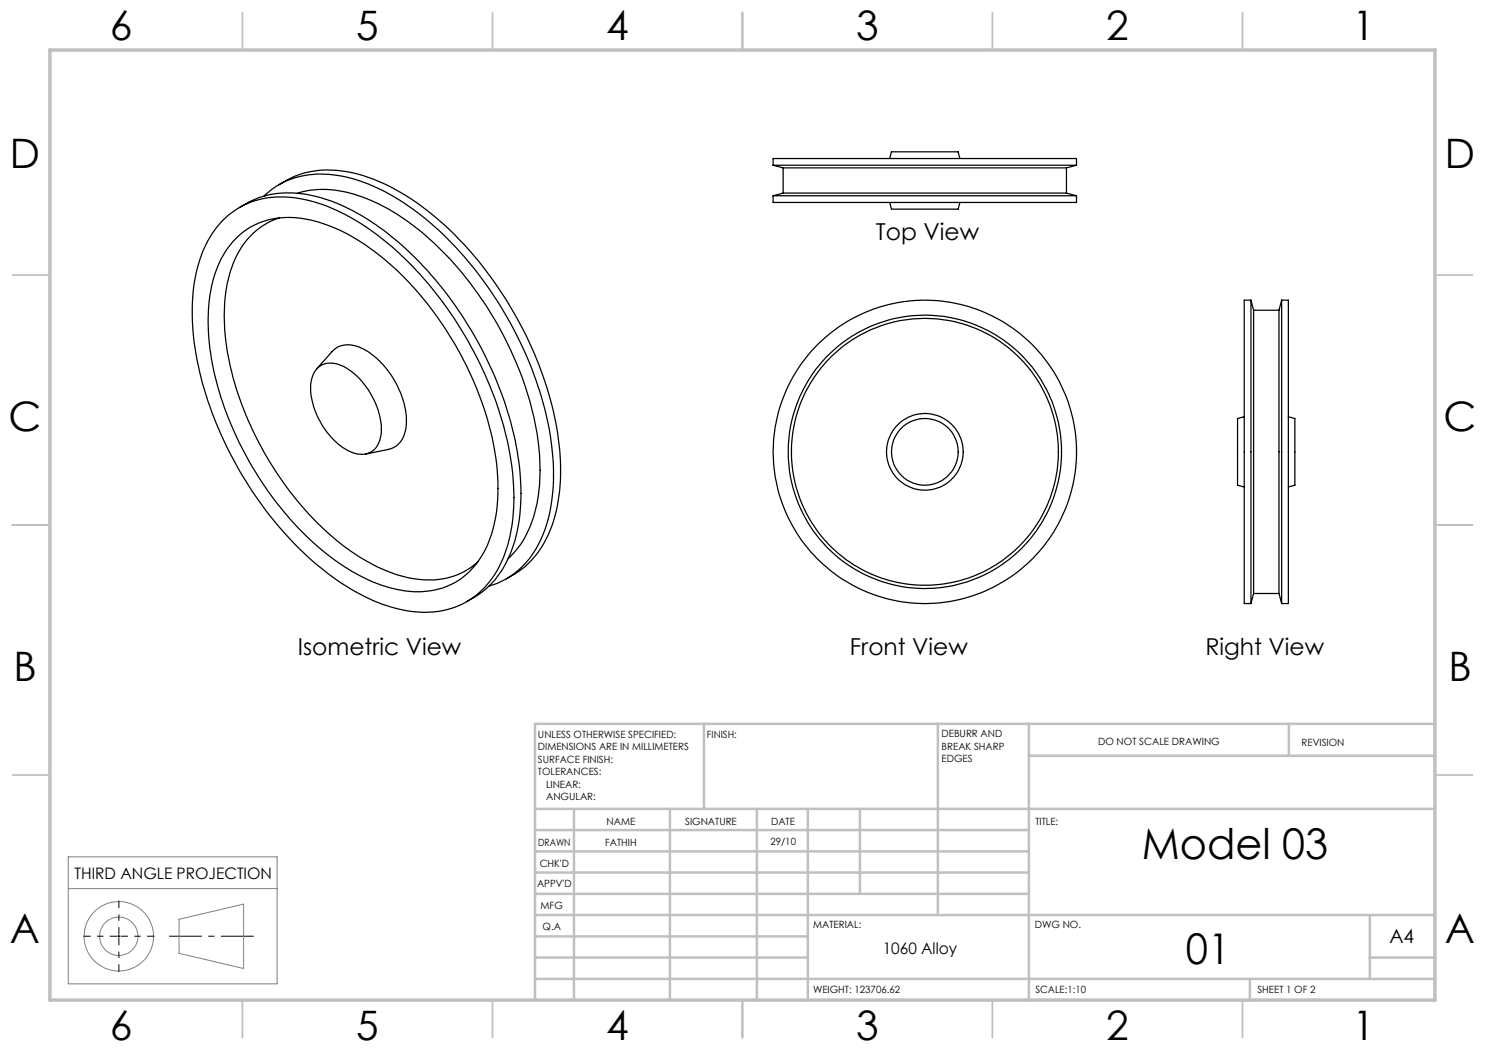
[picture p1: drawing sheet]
<svg xmlns="http://www.w3.org/2000/svg" width="297mm" height="210mm" viewBox="0 0 297 210" stroke-linecap="round" stroke-linejoin="round" font-family="sans-serif">
<g fill="none" stroke="#000" stroke-width=".25">
<path d="M52.8 39.2a17.1 17.1 0 0 1 15.6-4 40.3 40.3 0 0 1 18.5 10.1 74.8 74.8 0 0 1 23.2 42.1 36.8 36.8 0 0 1-1.8 20.2 16.4 16.4 0 0 1-10.5 9.6M55.8 37a18.8 18.8 0 0 1 15.7-2.2 45.4 45.4 0 0 1 20.2 13 73.8 73.8 0 0 1 20 39.9 34.6 34.6 0 0 1-2.3 19.9 17.4 17.4 0 0 1-8.1 8.2M59.5 38.7a20.1 20.1 0 0 1 13.7 1 49.2 49.2 0 0 1 18.5 14.1 69.3 69.3 0 0 1 16 35.1 32.7 32.7 0 0 1-2.1 17.3 15.8 15.8 0 0 1-4 5.5M154.6 33h60.7M154.6 33v-1.3h60.7v1.3M154.6 39.1h60.7M154.6 39.1v1.4h60.7v-1.4M154.6 33l2 .6M156.6 33.6h56.7M156.6 38.6h56.7M156.6 38.6l-2 .5M156.6 33.6v5"/>
<path d="M177.9 31.7l.4-1.3h13.3l.4 1.3M213.3 38.6l2 .5M213.3 33.6v5M215.3 33l-2 .6M44.3 44.4a16.6 16.6 0 0 1 15.4-4.7 38 38 0 0 1 17.6 8.7 74 74 0 0 1 25 44.7 35.7 35.7 0 0 1-1.9 19.1 16.4 16.4 0 0 1-18 10.1 37.2 37.2 0 0 1-18.4-8.9 74 74 0 0 1-25.1-44.6 35.1 35.1 0 0 1 2.3-19.9l1.2-2.1zM46.7 48.2a15.4 15.4 0 0 1 15.4-4.2 39.6 39.6 0 0 1 18.3 11 67.4 67.4 0 0 1 18.9 37.6 31.6 31.6 0 0 1-2.1 17 14.9 14.9 0 0 1-16.8 8.5 35.5 35.5 0 0 1-16.7-8.7 67.3 67.3 0 0 1-21.7-39.6 32.3 32.3 0 0 1 1.9-17.2l1-2zM47.9 41.5a18.5 18.5 0 0 1 15.7-2.1 45.1 45.1 0 0 1 19.4 12.1 74.7 74.7 0 0 1 20.8 40.7 35.7 35.7 0 0 1-2 19.2 17.4 17.4 0 0 1-8.5 8.9M55.9 43.6a15.4 15.4 0 0 0-10 11.5 40 40 0 0 0 .7 20.4 65.8 65.8 0 0 0 22.4 33.9 31.2 31.2 0 0 0 15.6 6.5 14.3 14.3 0 0 0 11-3.5M177.9 40.5l.4 1.3h13.3l.4-1.3M63.3 73.8l3.1-3.5a4.8 4.8 0 0 1 6-.6 17.4 17.4 0 0 1 8.8 15.5 4.9 4.9 0 0 1-3.3 4.6l-4.7 1M63.6 73.5a4.8 4.8 0 0 1 5.8 .2 15.5 15.5 0 0 1 6.8 13.1 4.1 4.1 0 0 1-3.2 4 8.1 8.1 0 0 1-6.5-3 15.3 15.3 0 0 1-4.3-11.1 5.4 5.4 0 0 1 1.4-3.2zM250.2 60v60.7"/>
<path d="M250.2 60h-1.4v60.7h1.4M250.2 60l.5 2M250.7 62v56.7M250.7 62h5.1M255.8 62v56.7M256.3 60v60.7M256.3 60h1.4v60.7h-1.4M256.3 60l-.5 2M248.8 83.4l-1.3 .3v13.3l1.3 .4M257.7 83.4l1.3 .3v13.3l-1.3 .4M250.7 118.7l-.5 2M250.7 118.7h5.1"/>
<path d="M255.8 118.7l.5 2"/>
<circle cx="185" cy="90.4" r="6.7"/>
<circle cx="185" cy="90.4" r="27.3"/>
<circle cx="185" cy="90.3" r="30.3"/>
<circle cx="185" cy="90.4" r="26.7"/>
<circle cx="185" cy="90.4" r="7.7"/>
</g>
<g fill="none" stroke="#808080" stroke-width=".2">
<path d="M13.7 177.7h41.7M13.7 171.4h41.7v25.4h-41.7zM35.8 183.9l12.9-3.1v12.9l-12.9-3z"/>
<circle cx="23.7" cy="187.3" r="3.8"/>
<circle cx="23.8" cy="187.3" r="6.9"/>
</g>
<path d="M50.8 187.2h-17" fill="none" stroke="#000" stroke-width=".2" stroke-dasharray="15.2 1.3 1.3 1.3" stroke-dashoffset="8.7" stroke-linecap="butt"/>
<path d="M23.4 187.2h-6.7M23.8 186.9v-6.8M23.8 187.6v6.8M24.1 187.2h6.8" fill="none" stroke="#000" stroke-width=".2" stroke-dasharray="15.2 1.3 1.3 1.3" stroke-dashoffset="13.8" stroke-linecap="butt"/>
<path d="M23.6 187.2h.3M23.8 187.1v.3" fill="none" stroke="#000" stroke-width=".2"/>
<g fill="none" stroke="#c0c0c0" stroke-width=".35">
<path d="M48.5 2.5v7.5M98.5 2.5v7.5M148.5 2.5v7.5M198.5 2.5v7.5M248.5 2.5v7.5M2.5 55h7.5M287 55h7.5M2.5 105h7.5M287 105h7.5M2.5 155h7.5M287 155h7.5M48.5 200v7.5"/>
<path d="M98.5 200v7.5M148.5 200v7.5M198.5 200v7.5M248.5 200v7.5"/>
</g>
<g fill="none" stroke="#c0c0c0" stroke-width=".5">
<path d="M140.8 144.8v17M187.6 144.8v38.2M205.8 144.8v55.2M205.8 151.2h81.2M257.8 144.8v6.4M287 144.8h-180v55.2M107 161.8h180M107 178.8h98.8M107 174.5h98.8M107 170.3h98.8M107 166h98.8M114.8 161.8v38.2"/>
<path d="M134 161.8v38.2M151.4 161.8v38.2M161.6 161.8v38.2M172 161.8v17M107 195.8h180M107 191.5h54.6M107 187.3h54.6M107 183h180M250 195.8v4.2M274 191.5h13M274 183v12.8"/>
</g>
<path d="M10 10h277v190h-277z" fill="none" stroke="#c0c0c0" stroke-width=".7"/>
<g font-size="8.5">
<text x="228.3" y="171.8">Model 03</text>
<text x="237.2" y="192.7">01</text>
</g>
<g font-size="8.1">
<text x="22" y="8">6</text>
<text x="71.2" y="8">5</text>
<text x="121.2" y="8">4</text>
<text x="171.3" y="8">3</text>
<text x="221.3" y="8">2</text>
<text x="270.5" y="8">1</text>
<text x="2" y="33.6">D</text>
<text x="289" y="33.6">D</text>
<text x="1.7" y="86.1">C</text>
<text x="288.7" y="86.1">C</text>
<text x="2.7" y="136.1">B</text>
<text x="289.7" y="136.1">B</text>
<text x="2" y="188.6">A</text>
<text x="289" y="188.6">A</text>
<text x="22" y="208">6</text>
<text x="71.2" y="208">5</text>
<text x="121.2" y="208">4</text>
<text x="171.3" y="208">3</text>
<text x="221.3" y="208">2</text>
<text x="270.5" y="208">1</text>
</g>
<g font-size="4.7">
<text x="175.2" y="48">Top View</text>
<text x="59.6" y="130.9">Isometric View</text>
<text x="170" y="130.9">Front View</text>
<text x="241.1" y="130.9">Right View</text>
</g>
<text font-size="3.9" x="277.9" y="188.5">A4</text>
<g font-size="3.2">
<text x="14.9" y="175.8">THIRD ANGLE PROJECTION</text>
<text x="176.5" y="190.9">1060 Alloy</text>
</g>
<g font-size="2">
<text x="107.6" y="147.6">UNLESS OTHERWISE SPECIFIED:</text>
<text x="141.4" y="147.6">FINISH:</text>
<text x="188.3" y="147.5">DEBURR AND</text>
<text x="188.3" y="150">BREAK SHARP</text>
<text x="219.6" y="149">DO NOT SCALE DRAWING</text>
<text x="260.3" y="149.2">REVISION</text>
<text x="107.6" y="150.1">DIMENSIONS ARE IN MILLIMETERS</text>
<text x="107.6" y="152.6">SURFACE FINISH:</text>
<text x="107.6" y="155.1">TOLERANCES:</text>
<text x="188.3" y="152.5">EDGES</text>
<text x="109.2" y="157.6">LINEAR:</text>
<text x="109.2" y="160.1">ANGULAR:</text>
<text x="121.3" y="165">NAME</text>
<text x="137" y="164.9">SIGNATURE</text>
<text x="154.2" y="164.9">DATE</text>
<text x="207.1" y="164.9">TITLE:</text>
<text x="107.6" y="169.1">DRAWN</text>
<text x="107.9" y="173.3">CHK'D</text>
<text x="121" y="169.1">FATHIH</text>
<text x="154.1" y="168.9">29/10</text>
<text x="107.4" y="177.4">APPV'D</text>
<text x="108.1" y="181.8">MFG</text>
<text x="108.5" y="186">Q.A</text>
<text x="162.6" y="185.5">MATERIAL:</text>
<text x="207" y="185.5">DWG NO.</text>
<text x="162.6" y="198.5">WEIGHT: 123706.62</text>
<text x="207.1" y="198.6">SCALE:1:10</text>
<text x="251.5" y="198.6">SHEET 1 OF 2</text>
</g>
</svg>
